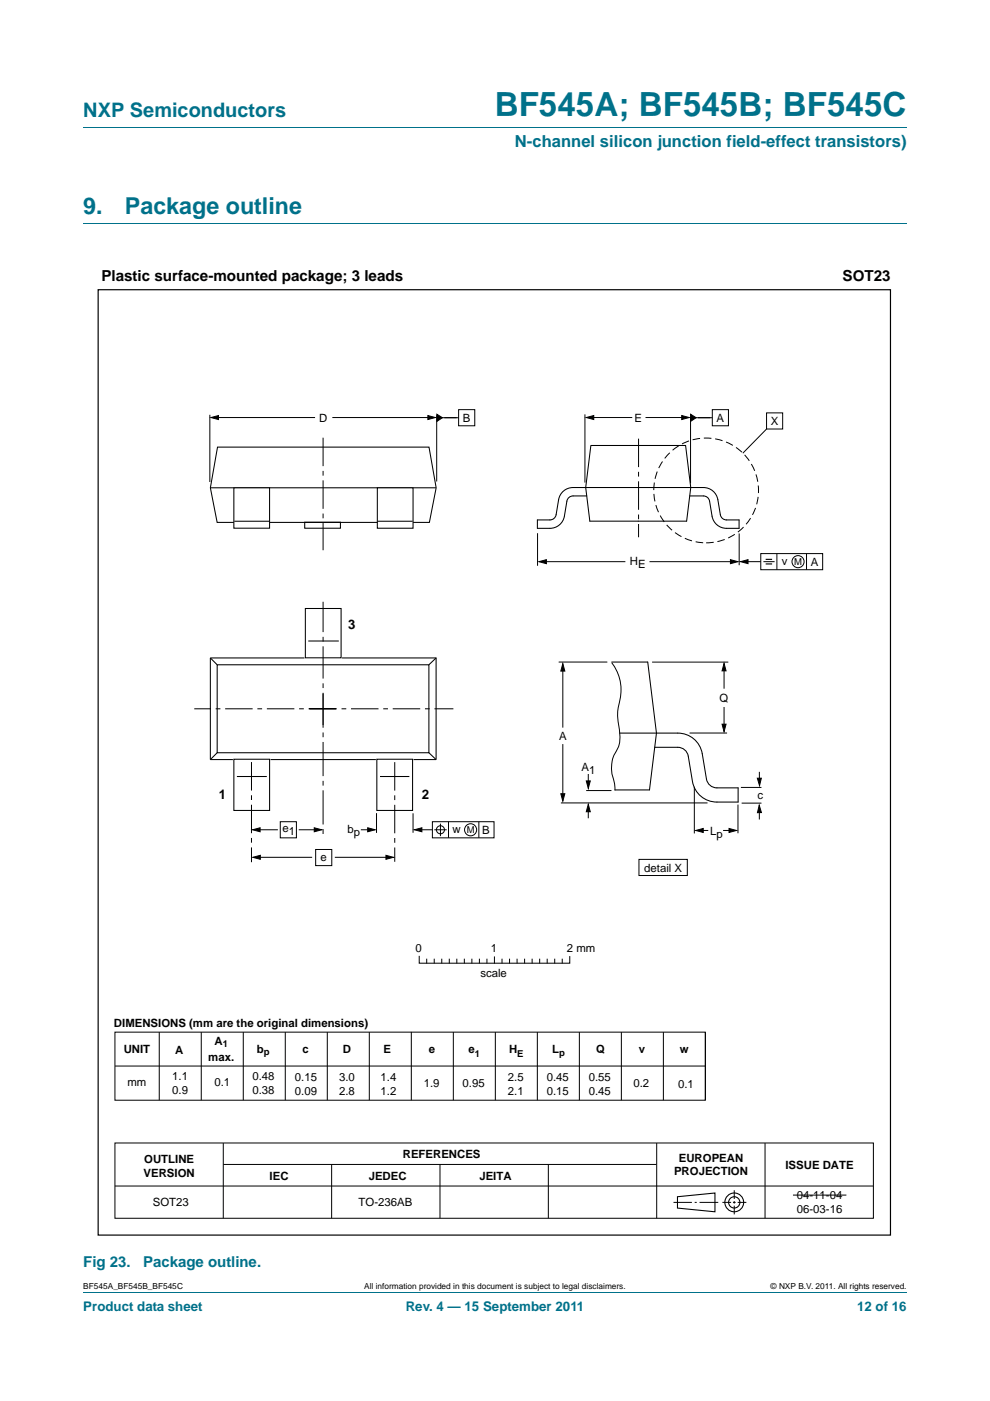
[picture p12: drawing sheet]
<svg xmlns="http://www.w3.org/2000/svg" width="210mm" height="297mm" viewBox="0 0 210 297" stroke-linecap="round" stroke-linejoin="round" font-family="sans-serif">
<path d="M17.7 27h174.6M17.7 47.4h174.6M17.7 273.9h174.6" fill="none" stroke="#00718a" stroke-width=".21"/>
<g fill="none" stroke="#000" stroke-width=".21">
<path d="M44.5 87.9v14.3M45.7 88.5h21.1M70.5 88.5h21M92.6 88v14.1M93.2 88.6h4M97.3 86.9h3.4v3.4h-3.4zM124.1 87.9v14.4M125.1 88.5h9M136.9 88.5h8.5M146.5 88.4v14.1M147 88.6h4.1M151.1 86.9h3.4v3.4h-3.4z"/>
<path d="M162.6 91l-5 5.1M162.6 87.5h3.4v3.5h-3.4zM114 113.1v6.9M115.1 119.1h17.5M137.8 119.1h17.7M156.8 113.1v6.7M157.9 119.1h3.5M161.4 117.4h13.1v3.4h-13.1zM161.9 119.1h2.4M164.8 117.4v3.4M171.1 117.4v3.4M119.4 157.8v11"/>
<path d="M119.4 141.8v12.5M129.7 140.5a9.9 9.9 0 0 1 1.4 9.5 12.3 12.3 0 0 0 .3 5.2 6.2 6.2 0 0 1-1.2 4.9 7.8 7.8 0 0 0 .1 5.9l.1 1.6M138.3 140.4h16.2M146.3 155.4h7.9M153.6 141.4v4.6M153.6 149.9v4.4M54.5 175.9h4.4M59.4 174.2h3.5v3.4h-3.5zM63.4 175.9h4M76.5 175.9h2.2M79.9 172.4v4.2M87.6 172.4v4.2"/>
<path d="M88.8 175.9h2.9M91.7 174.2h13.1v3.4h-13.1zM92.1 175.9h2.6M93.4 174.6v2.7M95.1 174.2v3.4M101.6 174.2v3.4M119 170.2h31.1M124.8 164.1v2.6M124.8 171.5v2M147.3 166.8v9.9M148.5 176.1h1.7M153.4 176.1h1.7"/>
<path d="M156.5 170.6v6.1M157.1 167h4.4M157.3 170.3h4.2M161.1 171.7v2M161.1 163.6v2.5M54.5 181.8h11.7M67 180.1h3.4v3.4h-3.4zM71 181.8h11.6M135.5 182.2h10.3v3.4h-10.3zM24.4 218.8h125.2v14.5h-125.2zM33.8 218.8v14.5M42.7 218.8v14.5"/>
<path d="M51.6 218.8v14.5M60.5 218.8v14.5M69.4 218.8v14.5M78.3 218.8v14.5M87.2 218.8v14.5M88.9 202.8v1.4h31.9v-1.4M90.5 203.4v.8M92.1 203.4v.8M93.7 203.4v.8M95.3 203.4v.8M96.2 218.8v14.5M96.9 203.4v.8"/>
<path d="M98.5 203.4v.8M100.1 203.4v.8M101.7 203.4v.8M103.3 203.4v.8M104.9 202.9v1.3M105.1 218.8v14.5M106.5 203.4v.8M108.1 203.4v.8M109.7 203.4v.8M111.3 203.4v.8M112.9 203.4v.8M114 218.8v14.5"/>
<path d="M114.5 203.4v.8M116.1 203.4v.8M117.7 203.4v.8M119.3 203.4v.8M122.9 218.8v14.5M131.8 218.8v14.5M140.7 218.8v14.5M149.6 218.8v14.5M24.4 226h125.2M24.4 242.3h160.8v16h-160.8zM24.4 251.5h160.9M47.4 242.4v15.9"/>
<path d="M47.4 246.9h91.8M70.3 246.9v11.4M93.3 246.9v11.4M116.3 246.9v11.4M139.3 242.4v15.9M142.9 254.9h3.9M147.3 254.9h.5M148.4 254.9h3.9M153.2 254.9h1.9M155.5 254.9h.5M155.7 252.4v1.8M155.7 254.7v.5"/>
<path d="M155.7 255.6v1.9M156.5 254.9h1.8M162.3 242.4v15.9"/>
<circle cx="169.3" cy="119.1" r="1.28"/>
<circle cx="93.4" cy="175.9" r=".86"/>
<circle cx="99.8" cy="175.9" r="1.28"/>
</g>
<g fill="none" stroke="#000" stroke-width=".23">
<path d="M143.7 253.7l7.9-.8v4l-7.9-.8z"/>
<circle cx="155.7" cy="254.9" r="1.99"/>
<circle cx="155.7" cy="254.9" r="1.2"/>
</g>
<g fill="#000" stroke="#000" stroke-width=".21">
<path d="M44.8 88.5l1.5-.4v.9zM90.8 88.1l1.5 .4-1.5 .5zM92.7 87.8l1.1 .8-1.1 .7zM124.4 88.5l1.5-.4v.8zM144.6 88.1l1.6 .4-1.6 .4zM146.5 87.8l1.1 .8-1.1 .7zM114.3 119.1l1.6-.4v.8zM154.9 118.7l1.6 .4-1.6 .4zM157.1 119.1l1.6-.4v.8zM119.4 140.7l.4 1.6h-.9zM153.6 140.6l.4 1.6h-.9zM153.1 153.5h.9l-.4 1.6z"/>
<path d="M53.6 175.9l1.6-.4v.9zM66.7 175.5l1.5 .4-1.5 .5zM78 175.5l1.6 .4-1.6 .5zM87.9 175.9l1.6-.4v.9zM118.9 168.3h.9l-.4 1.6zM124.8 170.5l.4 1.6h-.8zM124.4 165.6h.8l-.4 1.6zM147.6 176.1l1.6-.5v.9zM154.6 175.6l1.6 .5-1.6 .4zM161 170.7l.5 1.6h-.8zM160.6 165h.9l-.4 1.6zM53.6 181.8l1.6-.5v.9z"/>
<path d="M81.9 181.3l1.5 .5-1.5 .4z"/>
</g>
<path d="M65.6 150.3h30.6M71.3 150.3h-30.1" fill="none" stroke="#000" stroke-width=".21" stroke-dasharray="5.8 1 1 1" stroke-linecap="butt"/>
<path d="M68.5 153.7v-26.1" fill="none" stroke="#000" stroke-width=".21" stroke-dasharray="6.8 1 1 1" stroke-linecap="butt"/>
<path d="M68.5 147.1v29.8" fill="none" stroke="#000" stroke-width=".21" stroke-dasharray="7.2 1 1 1" stroke-linecap="butt"/>
<path d="M162.4 118.6h1.4M162.4 119.6h1.4" fill="none" stroke="#000" stroke-width=".24"/>
<path d="M20.8 61.4h168.1v200.5h-168.1z" fill="none" stroke="#000" stroke-width=".25"/>
<g fill="none" stroke="#000" stroke-width=".22">
<path d="M46.1 94.8h44.9l1.5 8.6-1.4 7.4h-45l-1.5-7.4zM44.6 103.4h47.9M64.6 110.7h7.6v1.3h-7.6zM44.6 139.5h20M44.6 139.5l1.5 1.4M44.6 139.5v21.5M64.8 129h7.5v10.5h-7.5zM65.4 135.9h6.5M72.5 139.5h20v21.5M92.5 139.5l-1.5 1.4M46.1 159.6l-1.5 1.4M46.1 140.9h44.9v18.7h-44.9z"/>
<path d="M91 159.6l1.5 1.4M44.6 161h4.8M49.6 161h7.6v10.8h-7.6zM50.2 164.6h6.4M57.4 161h22.3M79.9 161h7.6v10.8h-7.6zM80.6 164.6h6.2M87.7 161h4.8"/>
</g>
<circle cx="149.8" cy="104" r="11.1" fill="none" stroke="#000" stroke-width=".21" stroke-dasharray="1.6 .8" stroke-linecap="butt"/>
<path d="M68.5 92.8v23.9M135.4 93v20.9M53.3 161.6v21.2M83.7 161.6v21.1" fill="none" stroke="#000" stroke-width=".21" stroke-dasharray="6 1 1 1" stroke-linecap="butt"/>
<path d="M49.6 103.4h7.6v8.6h-7.6z" fill="#fff" stroke="#000" stroke-width=".22"/>
<path d="M49.7 110.5h7.4" fill="none" stroke="#000" stroke-width=".22"/>
<path d="M80 103.4h7.6v8.6h-7.6z" fill="#fff" stroke="#000" stroke-width=".22"/>
<path d="M125.3 94.5h20.1l1.1 8.9-.9 7.1h-20.5l-.9-7.1zM80.1 110.5h7.4M124.4 105.1h-2.8a1.33 1.33 0 0 0-1.4 1.2l-.5 3.1a3.1 3.1 0 0 1-3.1 2.6h-2.6M146.3 105.1h2.9a1.33 1.33 0 0 1 1.3 1.2l.5 3.1a3.1 3.1 0 0 0 3.1 2.6h2.7v-1.8h-2.7a1.32 1.32 0 0 1-1.3-1.1l-.5-3.2a3.1 3.1 0 0 0-3.1-2.5h-27.6a3.1 3.1 0 0 0-3.1 2.5l-.5 3.2a1.33 1.33 0 0 1-1.4 1.1h-2.6v1.8M129.7 140.4h7.7l1.8 15-1.4 12.1h-7.4M131.4 155.4h12.4a5.2 5.2 0 0 1 5.1 4.4l.9 5.4a2.24 2.24 0 0 0 2.3 1.8h4.5v3.1h-4.5a5.2 5.2 0 0 1-5.2-4.4l-.9-5.4a2.24 2.24 0 0 0-2.2-1.9h-4.9" fill="none" stroke="#000" stroke-width=".22"/>
<path d="M118.6 140.4h10.2M124.3 167.6h5.4M168.2 253.4h11.3" fill="none" stroke="#000" stroke-width=".21"/>
<text font-size="7" fill="#00718a" x="104.9" y="24.6">BF545A; BF545B; BF545C</text>
<g font-size="4.9" fill="#00718a">
<text x="17.7" y="45.4">9.</text>
<text x="26.5" y="45.4">Package outline</text>
</g>
<text font-size="4.2" fill="#00718a" x="17.7" y="24.9">NXP Semiconductors</text>
<text font-size="3.5" fill="#00718a" x="109.2" y="31.1">N-channel silicon junction field-effect transistors)</text>
<g font-size="3.2">
<text x="21.5" y="59.6">Plastic surface-mounted package; 3 leads</text>
<text x="178.7" y="59.6">SOT23</text>
</g>
<g font-size="3.2" fill="#00718a">
<text x="17.7" y="268.6">Fig 23.</text>
<text x="30.4" y="268.6">Package outline.</text>
</g>
<g font-size="2.8">
<text x="73.9" y="133.3">3</text>
<text x="46.4" y="169.5">1</text>
<text x="89.4" y="169.5">2</text>
</g>
<g font-size="2.8" fill="#00718a">
<text x="17.7" y="277.9">Product data sheet</text>
<text x="86" y="277.9">Rev. 4 — 15 September 2011</text>
<text x="181.8" y="277.9">12 of 16</text>
</g>
<g font-size="2.4">
<text x="67.7" y="89.4">D</text>
<text x="98.2" y="89.4">B</text>
<text x="134.6" y="89.4">E</text>
<text x="152" y="89.4">A</text>
<text x="163.5" y="90.1">X</text>
<text x="133.6" y="119.7">H</text>
<text x="165.8" y="119.8">v</text>
<text x="172" y="120">A</text>
<text x="135.4" y="120.5">E</text>
<text x="152.6" y="148.8">Q</text>
<text x="118.6" y="156.8">A</text>
<text x="123.4" y="163.5">A</text>
<text x="125" y="164.1">1</text>
<text x="160.6" y="169.3">c</text>
<text x="59.9" y="176.4">e</text>
<text x="61.3" y="177">1</text>
<text x="73.7" y="176.6">b</text>
<text x="75.1" y="177.2">p</text>
<text x="96" y="176.7">w</text>
<text x="102.3" y="176.9">B</text>
<text x="150.6" y="177">L</text>
<text x="152" y="177.6">p</text>
<text x="68" y="182.5">e</text>
<text x="136.6" y="184.8">detail X</text>
<text x="88.1" y="201.8">0</text>
<text x="104.1" y="201.8">1</text>
<text x="120.2" y="201.8">2 mm</text>
<text x="101.9" y="207.2">scale</text>
<text x="24.2" y="217.7">DIMENSIONS (mm are the original dimensions)</text>
<text x="45.5" y="221.5">A</text>
<text x="26.2" y="223.3">UNIT</text>
<text x="37.1" y="223.5">A</text>
<text x="44.2" y="225">max.</text>
<text x="54.5" y="223.3">b</text>
<text x="64.2" y="223.3">c</text>
<text x="72.7" y="223.3">D</text>
<text x="81.4" y="223.4">E</text>
<text x="91" y="223.3">e</text>
<text x="99.4" y="223.3">e</text>
<text x="108" y="223.3">H</text>
<text x="117.1" y="223.3">L</text>
<text x="126.4" y="223.3">Q</text>
<text x="135.5" y="223.3">v</text>
<text x="144.2" y="223.3">w</text>
<text x="27" y="230.3">mm</text>
<text x="36.5" y="228.9">1.1</text>
<text x="36.5" y="231.9">0.9</text>
<text x="45.5" y="230.3">0.1</text>
<text x="53.6" y="229">0.48</text>
<text x="53.6" y="232">0.38</text>
<text x="62.5" y="229.2">0.15</text>
<text x="62.5" y="232.1">0.09</text>
<text x="71.9" y="229.2">3.0</text>
<text x="71.9" y="232.1">2.8</text>
<text x="80.7" y="229.2">1.4</text>
<text x="80.7" y="232.1">1.2</text>
<text x="89.9" y="230.5">1.9</text>
<text x="98.1" y="230.5">0.95</text>
<text x="107.7" y="229.2">2.5</text>
<text x="107.7" y="232.1">2.1</text>
<text x="116" y="229.2">0.45</text>
<text x="116" y="232.1">0.15</text>
<text x="124.9" y="229.2">0.55</text>
<text x="124.9" y="232.1">0.45</text>
<text x="134.3" y="230.5">0.2</text>
<text x="143.8" y="230.6">0.1</text>
<text x="85.4" y="245.6">REFERENCES</text>
<text x="30.5" y="249.5">VERSION</text>
<text x="30.6" y="246.6">OUTLINE</text>
<text x="57.2" y="250.2">IEC</text>
<text x="78.2" y="250.2">JEDEC</text>
<text x="101.7" y="250.2">JEITA</text>
<text x="143" y="249.2">PROJECTION</text>
<text x="144" y="246.3">EUROPEAN</text>
<text x="166.6" y="247.8">ISSUE DATE</text>
<text x="32.4" y="255.8">SOT23</text>
<text x="76.1" y="255.8">TO-236AB</text>
<text x="169" y="254.2">04-11-04</text>
<text x="169" y="257.1">06-03-16</text>
</g>
<g font-size="2">
<text x="168.5" y="119.8">M</text>
<text x="99" y="176.7">M</text>
<text x="47.2" y="222.1">1</text>
<text x="56" y="223.7">p</text>
<text x="100.7" y="224.1">1</text>
<text x="109.7" y="224.1">E</text>
<text x="118.6" y="223.9">p</text>
</g>
<g font-size="1.8">
<text x="17.7" y="273.3">BF545A_BF545B_BF545C</text>
<text x="77.3" y="273.3">All information provided in this document is subject to legal disclaimers.</text>
<text x="163.5" y="273.3">© NXP B.V. 2011. All rights reserved.</text>
</g>
</svg>
